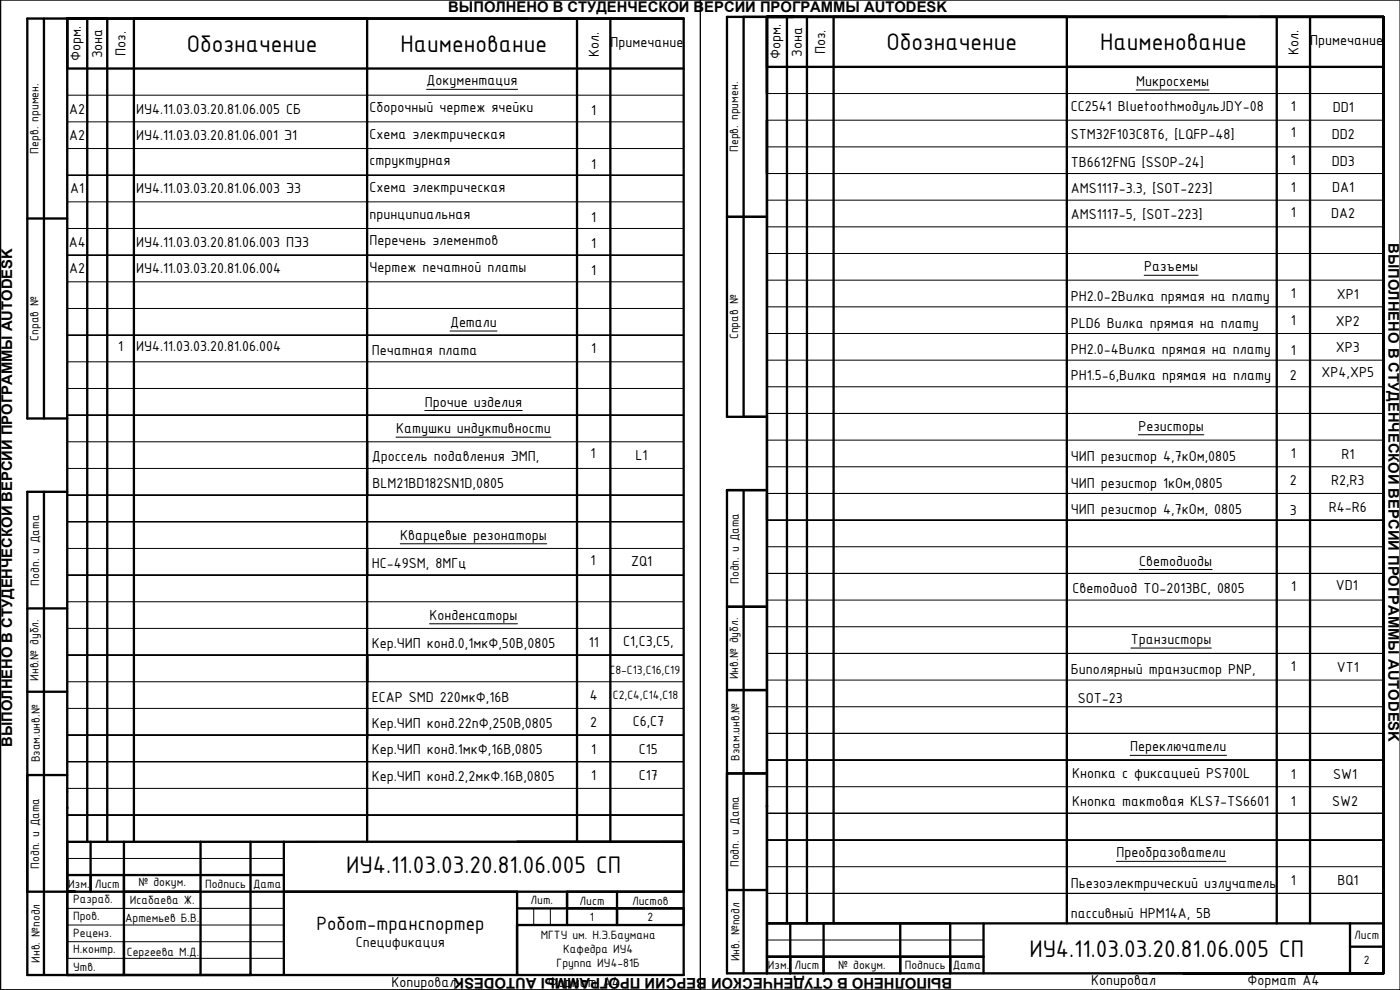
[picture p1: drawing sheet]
<svg xmlns="http://www.w3.org/2000/svg" width="420mm" height="297mm" viewBox="0 0 420 297" stroke-linecap="round" stroke-linejoin="round" font-family="sans-serif">
<!-- layer: border -->
<g fill="none" stroke="#000" stroke-width=".3">
<path d="M.2 .1h.1M210.2 .1h.1M210.2 .1v296.9h-210M20.2 28.6h185M20.2 36.6h185M230.2 28.1h185M230.2 36.1h185M20.2 44.6h185M205.2 52.6h-185h185M230.2 44.1h185M415.2 52.1h-185h185M20.2 60.6h185"/>
<path d="M20.2 68.6h185M205.2 76.6h-185h185M230.2 60.1h185M230.2 68.1h185M415.2 76.1h-185h185M20.2 84.6h185M20.2 92.6h185M230.2 84.1h185M230.2 92.1h185M20.2 108.6h185M20.2 116.6h185M205.2 100.6h-185h185"/>
<path d="M230.2 108.1h185M230.2 116.1h185M415.2 100.1h-185h185M20.2 132.6h185M205.2 124.6h-185h185M230.2 132.1h185M415.2 124.1h-185h185M20.2 140.6h185M205.2 148.6h-185h185M205.2 156.6h-185h185M230.2 140.1h185M415.2 148.1h-185h185"/>
<path d="M415.2 156.1h-185h185M20.2 164.6h185M205.2 172.6h-185h185M230.2 164h185M415.2 172h-185h185M20.2 180.5h185M20.2 188.5h185M205.2 196.6h-185h185M230.2 180.1h185M230.2 188.1h185M415.2 196.1h-185h185M20.2 204.6h185"/>
<path d="M20.2 212.6h185M230.2 204.1h185M230.2 212.1h185M20.2 236.5h185M205.2 220.6h-185h185M205.2 228.6h-185h185M230.2 236h185M415.2 220h-185h185M415.2 228h-185h185M20.2 257.6h65M20.2 252.5h185M205.2 244.5h-185h185"/>
<path d="M230.2 244h185zM415.2 252h-185h185M20.2 272.5h65M20.2 277.5h65M160.2 272.5v5M165.2 272.5v5M230.2 260.1h185M415.2 268.1h-185h185M.2 297h420M.2 297v-296.9h420v296.9M20.2 282.6h65M20.2 287.5h65"/>
<path d="M230.2 282h65"/>
</g>
<g fill="none" stroke="#000" stroke-width=".7">
<path d="M13.2 5.6h7M20.2 5.6h185v286.9h-185h17v-40M20.2 5.6h8zM20.2 5.6v15h185M20.2 5.6v286.9h-12v-144.9h12M26.2 5.6h6h-12h6v247M158.2 5.6h-138v15M168.2 5.6h37M173.2 5.6h10v246.9M218.2 5.1h5v120h7h-12zM223.2 5.1h192M236.2 5.1h6h-12h6v271.9"/>
<path d="M368.2 5.1h-138h8h-8v23v-23h148M383.2 5.1h10v271.9M230.2 36.1v16M320.2 20.1h63M415.2 20.1h-185v-15v286.9M8.2 65.6h12M218.2 65.1h12M13.2 125.6v-120h-5v120h12M110.2 132.6v16M13.2 147.6v144.9M223.2 147.1v144.9M230.2 147.1h-12v144.9h12"/>
<path d="M110.2 164.6v8M8.2 182.5h12M110.2 197.6v24M110.2 196.6v8M218.2 182.1h12M8.2 207.5h12M218.2 207h12M20.2 232.5h-12v35h14M218.2 232h12h-12v35h12M20.2 257.5v5h65M20.2 252.6l185-.1v15M27.2 252.6v14.9"/>
<path d="M40.2 252.6v-247h-8v247M60.2 252.5v40h-23v-9.9M75.2 252.5v40h-15M85.2 252.5v40M110.2 252.6v-247h-70h133v247M20.2 262.5v5h185M22.5 267.5h-2.3h2.5M37.2 262.5v5M60.2 267.5h-23v5M155.2 272.5h50v5h-50M155.2 267.5v25M170.2 267.5v5h15v5v-10h20"/>
<path d="M185.2 267.5h-15v10M237.2 277h10v15v-5h23v5v-15h-23M242.2 277v-271.9h8v271.9M270.2 277h15v15v-5h10h-65h7v5v-15h-7h65M320.2 277v-271.9h-70h133v271.9M405.2 277h-110v15M405.2 277v15h10M405.2 277h10M415.2 277v-271.9v286.9M415.2 277v15M230.2 292h185v-15v15M345.2 292h70h-60"/>
<path d="M405.2 284h10"/>
</g>
<g fill="#000">
<circle cx="20.2" cy="242.5" r=".35"/>
<circle cx="230.2" cy="242" r=".35"/>
<circle cx="75.2" cy="292.5" r=".35"/>
<circle cx="205.2" cy="292.5" r=".2"/>
</g>
<path d="M205.2 257.5v-5v5" fill="none" stroke="#000" stroke-width=".4"/>
<!-- layer: Text -->
<g fill="none" stroke="#000" stroke-width=".3">
<path d="M128 26.8h27.3M341 27h21.9M135.1 99.3h14.1M343.4 82.6h16.2M118.9 131.2h46.4M127.5 123.2h29.2M341.7 130.4h19.6M120.1 163.2h44M341.9 170.9h21.9M128.9 187.2h26.4M339.4 194.4h24.1M339.2 226.6h28.9"/>
<path d="M335.1 258.4h32.8"/>
</g>
<g font-size="7.8">
<text x="56.1" y="15.6">Обозначение</text>
<text x="120.2" y="15.6">Наименование</text>
<text x="266" y="15.1">Обозначение</text>
<text x="330.2" y="15.1">Наименование</text>
<text x="103.9" y="262">ИУ4.11.03.03.20.81.06.005 СП</text>
<text x="308.9" y="287">ИУ4.11.03.03.20.81.06.005 СП</text>
</g>
<text font-size="6.2" x="95" y="278.9">Робот-транспортер</text>
<g font-size="4.7">
<text x="117.5" y="-.9">Копировал</text>
<text x="164.4" y="-.9">Формат A4</text>
<text x="30.6" y="17.5" transform="rotate(-89 30.6 17.5)">Зона</text>
<text x="37.6" y="16.8" transform="rotate(-89 37.6 16.8)">Поз.</text>
<text x="179.7" y="17" transform="rotate(-90 179.7 17)">Кол.</text>
<text x="183.2" y="14.1">Примечание</text>
<text x="234.1" y="17.8" transform="rotate(-89 234.1 17.8)">Форм.</text>
<text x="240.6" y="17" transform="rotate(-89 240.6 17)">Зона</text>
<text x="247.6" y="16.3" transform="rotate(-89 247.6 16.3)">Поз.</text>
<text x="389.7" y="16.5" transform="rotate(-90 389.7 16.5)">Кол.</text>
<text x="393.2" y="13.6">Примечание</text>
<text x="24.2" y="18.3" transform="rotate(-89 24.2 18.3)">Форм.</text>
<text x="128" y="25.6">Документация</text>
<text x="341" y="25.8">Микросхемы</text>
<text x="20.8" y="34.1">A2</text>
<text x="40.9" y="34.1">ИУ4.11.03.03.20.81.06.005 СБ</text>
<text x="110.9" y="33.6">Сборочный чертеж ячейки</text>
<text x="177.4" y="34.6">1</text>
<text x="321.4" y="33.4">CC2541 BluetoothмодульJDY-08</text>
<text x="387.4" y="33.4">1</text>
<text x="400" y="33.7">DD1</text>
<text x="110.9" y="41.6">Схема электрическая</text>
<text x="321.4" y="41.7">STM32F103C8T6, [LQFP-48]</text>
<text x="387.4" y="41.1">1</text>
<text x="399.7" y="41.7">DD2</text>
<text x="20.8" y="42.1">A2</text>
<text x="40.9" y="42.1">ИУ4.11.03.03.20.81.06.001 Э1</text>
<text x="110.9" y="49.6">структурная</text>
<text x="177.4" y="50.6">1</text>
<text x="321.4" y="50.1">TB6612FNG [SSOP-24]</text>
<text x="387.4" y="49.6">1</text>
<text x="399.7" y="49.7">DD3</text>
<text x="21.1" y="58.1">A1</text>
<text x="40.9" y="58.1">ИУ4.11.03.03.20.81.06.003 Э3</text>
<text x="110.9" y="57.6">Схема электрическая</text>
<text x="321.4" y="57.9">AMS1117-3.3, [SOT-223]</text>
<text x="387.4" y="57.7">1</text>
<text x="399.8" y="57.7">DA1</text>
<text x="110.9" y="65.6">принципиальная</text>
<text x="321.4" y="65.7">AMS1117-5, [SOT-223]</text>
<text x="387.4" y="65.1">1</text>
<text x="399.5" y="65.5">DA2</text>
<text x="177.4" y="66.6">1</text>
<text x="20.6" y="74.1">A4</text>
<text x="40.9" y="74.1">ИУ4.11.03.03.20.81.06.003 ПЭ3</text>
<text x="110.9" y="73.6">Перечень элементов</text>
<text x="177.4" y="74.6">1</text>
<text x="20.8" y="82.1">A2</text>
<text x="40.9" y="82.1">ИУ4.11.03.03.20.81.06.004</text>
<text x="110.9" y="81.6">Чертеж печатной платы</text>
<text x="177.4" y="82.6">1</text>
<text x="343.4" y="81.4">Разъемы</text>
<text x="387.4" y="89.5">1</text>
<text x="401.2" y="89.7">XP1</text>
<text x="321.4" y="90.3">PH2.0-2Вилка прямая на плату</text>
<text x="135.1" y="98.1">Детали</text>
<text x="321.4" y="98.4">PLD6 Вилка прямая на плату</text>
<text x="387.4" y="97.5">1</text>
<text x="400.9" y="97.7">XP2</text>
<text x="35.4" y="105.4">1</text>
<text x="40.9" y="105.4">ИУ4.11.03.03.20.81.06.004</text>
<text x="111.5" y="106.5">Печатная плата</text>
<text x="177.4" y="105.9">1</text>
<text x="321.4" y="106.3">PH2.0-4Вилка прямая на плату</text>
<text x="387.4" y="106.4">1</text>
<text x="400.9" y="105.7">XP3</text>
<text x="396.6" y="113">XP4,XP5</text>
<text x="321.4" y="114">PH1.5-6,Вилка прямая на плату</text>
<text x="387.1" y="114">2</text>
<text x="127.5" y="122">Прочие изделия</text>
<text x="118.9" y="130">Катушки индуктивности</text>
<text x="341.7" y="129.3">Резисторы</text>
<text x="177.2" y="137.5">1</text>
<text x="190.8" y="137.9">L1</text>
<text x="387.4" y="137.5">1</text>
<text x="402.6" y="137.7">R1</text>
<text x="111.6" y="138.3">Дроссель подавления ЭМП,</text>
<text x="321.4" y="138.3">ЧИП резистор 4,7кОм,0805</text>
<text x="111.8" y="146.4">BLM21BD182SN1D,0805</text>
<text x="321.4" y="146.4">ЧИП резистор 1кОм,0805</text>
<text x="387.1" y="145.5">2</text>
<text x="399.5" y="145.4">R2,R3</text>
<text x="321.4" y="154.3">ЧИП резистор 4,7кОм, 0805</text>
<text x="387.1" y="154.4">3</text>
<text x="398.8" y="153.7">R4-R6</text>
<text x="120.1" y="162">Кварцевые резонаторы</text>
<text x="111.6" y="170.5">HC-49SM, 8МГц</text>
<text x="177.2" y="169.5">1</text>
<text x="189.4" y="169.9">ZQ1</text>
<text x="341.9" y="169.7">Светодиоды</text>
<text x="321.9" y="177.8">Светодиод TO-2013BC, 0805</text>
<text x="387.5" y="177.3">1</text>
<text x="400.9" y="177">VD1</text>
<text x="128.9" y="186">Конденсаторы</text>
<text x="111.6" y="194.3">Кер.ЧИП конд.0,1мкФ,50В,0805</text>
<text x="176.7" y="194.1">11</text>
<text x="187" y="193.8">C1,C3,C5,</text>
<text x="339.4" y="193.2">Транзисторы</text>
<text x="321.4" y="202.3">Биполярный транзистор PNP,</text>
<text x="387.4" y="201.5">1</text>
<text x="401.2" y="201.7">VT1</text>
<text x="111.6" y="210.5">ECAP SMD 220мкФ,16В</text>
<text x="177" y="210.1">4</text>
<text x="323.4" y="210.8">SOT-23</text>
<text x="111.6" y="218.3">Кер.ЧИП конд.22пФ,250В,0805</text>
<text x="177.1" y="218.1">2</text>
<text x="189.9" y="217.8">C6,C7</text>
<text x="111.6" y="226.3">Кер.ЧИП конд.1мкФ,16В,0805</text>
<text x="177.4" y="226.1">1</text>
<text x="191.8" y="226.1">C15</text>
<text x="339.2" y="225.4">Переключатели</text>
<text x="321.8" y="233.4">Кнопка с фиксацией PS700L</text>
<text x="387.4" y="233.7">1</text>
<text x="400.1" y="233.7">SW1</text>
<text x="111.6" y="234.3">Кер.ЧИП конд.2,2мкФ.16В,0805</text>
<text x="177.4" y="234.1">1</text>
<text x="191.8" y="234.1">C17</text>
<text x="321.8" y="241.9">Кнопка тактовая KLS7-TS6601</text>
<text x="387.4" y="241.8">1</text>
<text x="399.8" y="241.7">SW2</text>
<text x="335.1" y="257.2">Преобразователи</text>
<text x="321.4" y="266.3">Пьезоэлектрический излучатель</text>
<text x="387.4" y="265.4">1</text>
<text x="401.4" y="265.6">BQ1</text>
<text x="321.4" y="275.5">пассивный HPM14A, 5В</text>
<text x="106.8" y="284.3">Спецификация</text>
<text x="117.5" y="296.1">Копировал</text>
<text x="164.4" y="296.1">Формат A4</text>
<text x="327.5" y="295.6">Копировал</text>
<text x="374.4" y="295.6">Формат A4</text>
</g>
<g font-size="4.4">
<text x="134.5" y="3.5">ВЫПОЛНЕНО В СТУДЕНЧЕСКОЙ ВЕРСИИ ПРОГРАММЫ AUTODESK</text>
<text x="416.7" y="72.9" transform="rotate(90 416.7 72.9)">ВЫПОЛНЕНО В СТУДЕНЧЕСКОЙ ВЕРСИИ ПРОГРАММЫ AUTODESK</text>
<text x="3.7" y="224.2" transform="rotate(-90 3.7 224.2)">ВЫПОЛНЕНО В СТУДЕНЧЕСКОЙ ВЕРСИИ ПРОГРАММЫ AUTODESK</text>
<text x="285.8" y="293.6" transform="rotate(180 285.8 293.6)">ВЫПОЛНЕНО В СТУДЕНЧЕСКОЙ ВЕРСИИ ПРОГРАММЫ AUTODESK</text>
</g>
<g font-size="3.9">
<text x="11.6" y="46.1" transform="rotate(-90 11.6 46.1)">Перв. примен.</text>
<text x="221.6" y="45.6" transform="rotate(-90 221.6 45.6)">Перв. примен.</text>
<text x="221.6" y="101.8" transform="rotate(-90 221.6 101.8)">Справ №</text>
<text x="11.6" y="102.3" transform="rotate(-90 11.6 102.3)">Справ №</text>
<text x="11.7" y="175.7" transform="rotate(-90 11.7 175.7)">Подп. и Дата</text>
<text x="221.7" y="175.2" transform="rotate(-90 221.7 175.2)">Подп. и Дата</text>
<text x="182.9" y="202.1">C8-C13,C16,C19</text>
<text x="221.6" y="203.8" transform="rotate(-90 221.6 203.8)">Инв.№ дубл.</text>
<text x="11.6" y="204.3" transform="rotate(-90 11.6 204.3)">Инв.№ дубл.</text>
<text x="183.9" y="209.9">C2,C4,C14,C18</text>
<text x="11.9" y="228.7" transform="rotate(-90 11.9 228.7)">Взам.инв.№</text>
<text x="221.9" y="228.2" transform="rotate(-90 221.9 228.2)">Взам.инв.№</text>
<text x="11.7" y="260.7" transform="rotate(-90 11.7 260.7)">Подп. и Дата</text>
<text x="221.7" y="260.2" transform="rotate(-90 221.7 260.2)">Подп. и Дата</text>
<text x="20.5" y="266.3">Изм.</text>
<text x="28.4" y="266.3">Лист</text>
<text x="41.6" y="265.9">№ докум.</text>
<text x="61.6" y="266.4">Подпись</text>
<text x="75.9" y="266.5">Дата</text>
<text x="21.9" y="270.9">Разраб.</text>
<text x="21.9" y="276">Пров.</text>
<text x="38.9" y="271.4">Исабаева Ж.</text>
<text x="159.2" y="271.3">Лит.</text>
<text x="173.9" y="271.5">Лист</text>
<text x="189.7" y="271.4">Листов</text>
<text x="22" y="281.1">Реценз.</text>
<text x="37.6" y="276.7">Артемьев Б.В.</text>
<text x="162.3" y="281.8">МГТУ им. Н.Э.Баумана</text>
<text x="177" y="276.3">1</text>
<text x="194.3" y="276.3">2</text>
<text x="406.4" y="281.8">Лист</text>
<text x="22" y="286">Н.контр.</text>
<text x="38.1" y="286.7">Сергеева М.Д.</text>
<text x="169" y="285.9">Кафедра ИУ4</text>
<text x="11.9" y="288.9" transform="rotate(-90 11.9 288.9)">Инв. №подл</text>
<text x="22" y="291.3">Утв.</text>
<text x="167" y="290.1">Группа ИУ4-81Б</text>
<text x="221.9" y="288.4" transform="rotate(-90 221.9 288.4)">Инв. №подл</text>
<text x="230.5" y="290.8">Изм.</text>
<text x="238.4" y="290.8">Лист</text>
<text x="251.5" y="290.7">№ докум.</text>
<text x="271.5" y="290.8">Подпись</text>
<text x="285.9" y="290.6">Дата</text>
<text x="409.3" y="289.3">2</text>
</g>
</svg>
